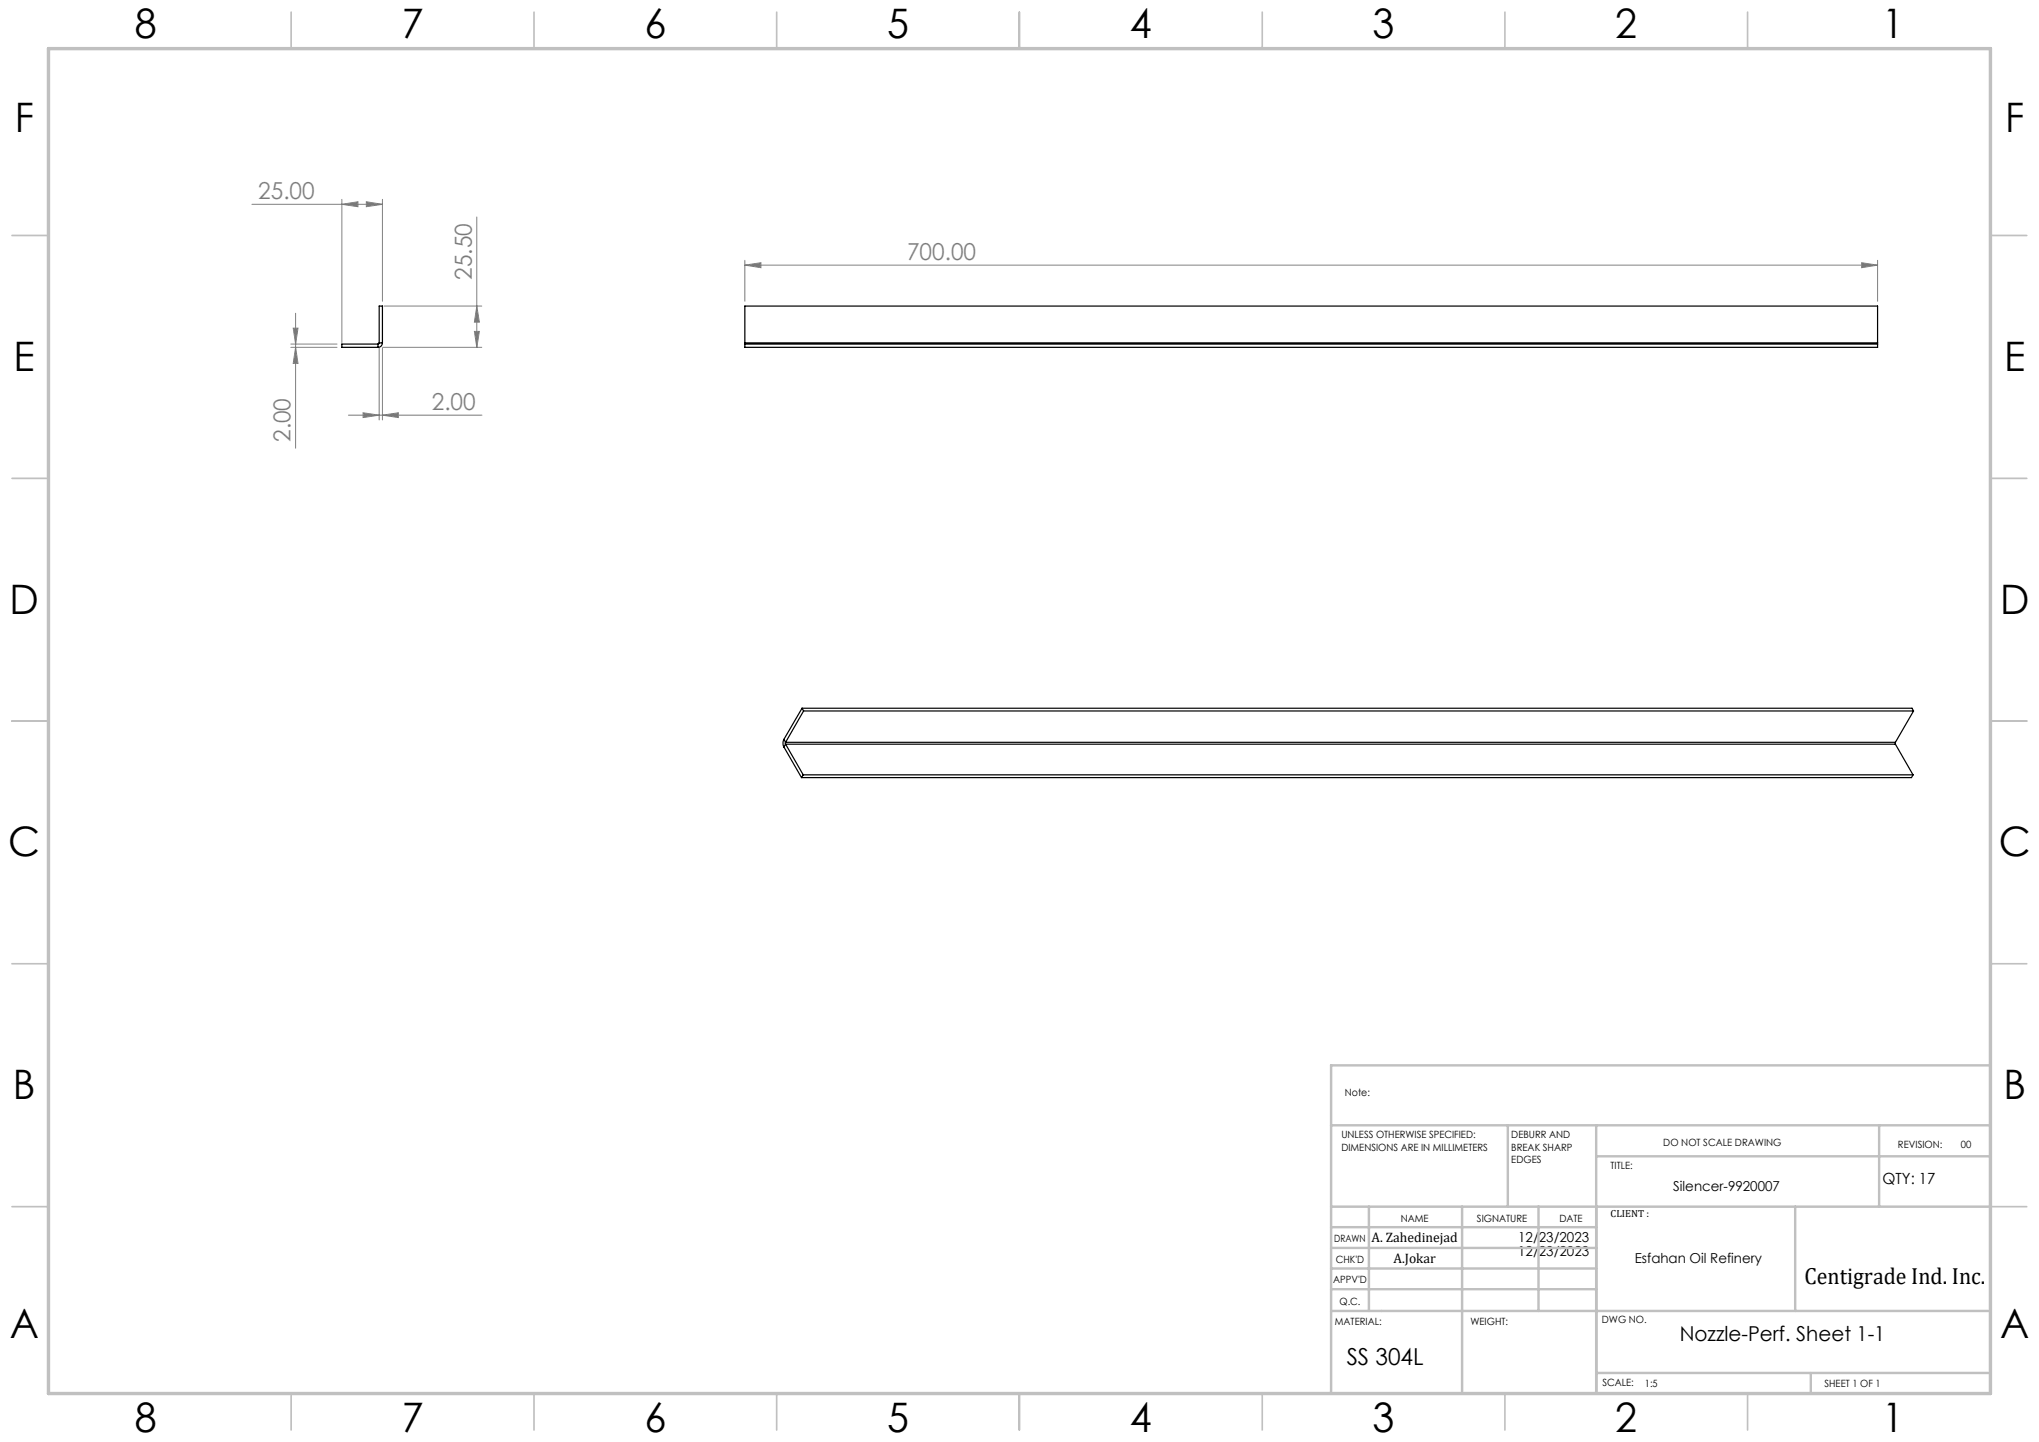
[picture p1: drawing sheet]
<svg xmlns="http://www.w3.org/2000/svg" width="420mm" height="297mm" viewBox="0 0 420 297" stroke-linecap="round" stroke-linejoin="round" font-family="sans-serif">
<g fill="none" stroke="#808080" stroke-width=".21">
<path d="M51.9 42.1h26.9M70.4 42.1l3.3-.5v1zM70.4 41.1v29.5M75.5 41.6l3.3 .5-3.3 .5zM78.8 41.1v21M98.2 44.7v26.8M153.4 54.6l3.3-.5v1zM153.4 53.6v8.5M153.4 54.6h233.4M383.5 54.1l3.3 .5-3.3 .5zM386.8 53.6v8.5M59.9 70.9h9.5"/>
<path d="M59.9 71.5h9.5M60.4 67.6h1l-.5 3.3zM60.9 64.5v27.8M60.9 71.5l.5 3.4h-1zM78.1 71.6v14.9M78.8 71.6v14.9M78.8 71.5h20.4M79.1 63h20.1M97.7 68.3h1l-.5 3.2zM98.2 63l.5 3.4h-1zM71.8 85.5h27.5M74.8 85l3.3 .5-3.3 .5z"/>
<path d="M78.8 85.5l3.3-.5v1z"/>
</g>
<g fill="none" stroke="#c0c0c0" stroke-width=".35">
<path d="M60 2.5v7.5M110 2.5v7.5M160 2.5v7.5M210 2.5v7.5M260 2.5v7.5M310 2.5v7.5M360 2.5v7.5M2.5 48.5h7.5M410 48.5h7.5M2.5 98.5h7.5M410 98.5h7.5M2.5 148.5h7.5"/>
<path d="M410 148.5h7.5M2.5 198.5h7.5M410 198.5h7.5M2.5 248.5h7.5M410 248.5h7.5M60 287v7.5M110 287v7.5M160 287v7.5M210 287v7.5M260 287v7.5M310 287v7.5M360 287v7.5"/>
</g>
<g fill="none" stroke="#c0c0c0" stroke-width=".5">
<path d="M410 219.4h-135.8v67.4M274.2 231.8h135.8M310.6 231.8v16.7M328.8 231.8v55.2M328.8 238.2h81.2M387.1 231.8v16.7M274.2 248.5h135.8M274.2 257h54.6M274.2 252.8h54.6M282 248.5v21.5M301.2 248.5v38.3M316.9 248.5v21.5"/>
<path d="M369.8 248.5v21.5M274.2 265.5h54.6M274.2 261.3h54.6M274.2 270h135.8M328.8 282.8h81.2M373 282.8v4.2"/>
</g>
<path d="M10 10h400v277h-400z" fill="none" stroke="#c0c0c0" stroke-width=".7"/>
<g fill="#808080">
<path d="M74.8 85l3.3 .5-3.3 .5zM78.8 85.5l3.3-.5v1z"/>
<path d="M75.5 41.6l3.3 .5-3.3 .5zM70.4 42.1l3.3-.5v1z"/>
<path d="M383.5 54.1l3.3 .5-3.3 .5zM153.4 54.6l3.3-.5v1z"/>
<path d="M60.4 67.6h1l-.5 3.3zM60.9 71.5l.5 3.4h-1zM98.2 63l.5 3.4h-1zM97.7 68.3h1l-.5 3.2z"/>
</g>
<g fill="none" stroke="#000" stroke-width=".25">
<path d="M77.9 70.9h-7.5v.6h7.5M77.9 70.9v.6M78.1 70.6l-.2 .3M78.1 70.6h.7M78.1 70.6v-7.6h.7v7.6M78.8 70.6a.9 .9 0 0 1-.9 .9M153.4 70.6v.3M153.4 70.9v.6h233.4v-.6M153.4 70.9h233.4M153.4 70.6v-7.6h233.4v7.6M153.4 70.6h233.4M386.8 70.6v.3"/>
<path d="M161.5 152.3a1.8 1.8 0 0 0 0 1.5M161.5 152.3l.3 .6M161.5 153.8l3.6 6.4M161.8 152.9v.4M161.8 152.9h228.6M161.8 153.3l3.7 6.3M161.8 153.3l-.3 .5M161.8 153.3h228.6M165.2 145.9l-3.7 6.4M165.2 145.9l.3 .5M165.2 145.9h228.6l.4 .5M165.5 159.6l-.4 .6"/>
<path d="M165.5 159.6h228.6M165.5 146.4l-3.7 6.5M165.5 146.4h228.7M390.4 152.9v.4M390.4 153.3l3.7 6.3M394.1 159.6l-.4 .6h-228.6M394.2 146.4l-3.8 6.5"/>
</g>
<g font-size="8.4">
<text x="27.7" y="7.9">8</text>
<text x="82.7" y="7.9">7</text>
<text x="132.7" y="7.9">6</text>
<text x="182.7" y="7.9">5</text>
<text x="232.7" y="7.9">4</text>
<text x="282.7" y="7.9">3</text>
<text x="332.7" y="7.9">2</text>
<text x="387.7" y="7.9">1</text>
<text x="3" y="27.1">F</text>
<text x="413" y="27.1">F</text>
<text x="2.8" y="76.4">E</text>
<text x="412.8" y="76.4">E</text>
<text x="2" y="126.4">D</text>
<text x="412" y="126.4">D</text>
<text x="1.7" y="176.4">C</text>
<text x="411.7" y="176.4">C</text>
<text x="2.7" y="226.4">B</text>
<text x="412.7" y="226.4">B</text>
<text x="2" y="275.6">A</text>
<text x="412" y="275.6">A</text>
<text x="27.7" y="294.9">8</text>
<text x="82.7" y="294.9">7</text>
<text x="132.7" y="294.9">6</text>
<text x="182.7" y="294.9">5</text>
<text x="232.7" y="294.9">4</text>
<text x="282.7" y="294.9">3</text>
<text x="332.7" y="294.9">2</text>
<text x="387.7" y="294.9">1</text>
</g>
<g font-size="4.8" fill="#808080">
<text x="53.2" y="41">25.00</text>
<text x="186.8" y="53.5">700.00</text>
<text x="97.2" y="57.6" transform="rotate(-90 97.2 57.6)">25.50</text>
<text x="88.9" y="84.4">2.00</text>
<text x="59.8" y="91" transform="rotate(-90 59.8 91)">2.00</text>
</g>
<g font-size="4.8">
<text x="371.7" y="264.5">Centigrade Ind. Inc.</text>
<text x="277.4" y="281.1">SS 304L</text>
</g>
<text font-size="4.2" x="346" y="276.1">Nozzle-Perf. Sheet 1-1</text>
<text font-size="3.2" x="387.7" y="243.9">QTY: 17</text>
<g font-size="2.8">
<text x="344.7" y="245.3">Silencer-9920007</text>
<text x="282.5" y="255.9">A. Zahedinejad</text>
<text x="312.7" y="255.9">12/23/2023</text>
<text x="287" y="260.1">A.Jokar</text>
<text x="312.7" y="258.7">12/23/2023</text>
<text x="336.7" y="260.1">Esfahan Oil Refinery</text>
</g>
<g font-size="2.1">
<text x="277" y="225.8">Note:</text>
<text x="276.3" y="234.5">UNLESS OTHERWISE SPECIFIED:</text>
<text x="276.3" y="237">DIMENSIONS ARE IN MILLIMETERS</text>
<text x="311.3" y="234.5">DEBURR AND</text>
<text x="311.3" y="237">BREAK SHARP</text>
<text x="311.3" y="239.5">EDGES</text>
<text x="342.6" y="235.9">DO NOT SCALE DRAWING</text>
<text x="391" y="236.5">REVISION:</text>
<text x="403.9" y="236.5">00</text>
<text x="331.8" y="240.8">TITLE:</text>
<text x="288.5" y="251.7">NAME</text>
<text x="304.2" y="251.7">SIGNATURE</text>
<text x="321.2" y="251.7">DATE</text>
<text x="331.8" y="250.7">CLIENT :</text>
<text x="274.8" y="255.8">DRAWN</text>
<text x="275.1" y="260.1">CHK'D</text>
<text x="274.6" y="264.2">APPV'D</text>
<text x="275.9" y="268.7">Q.C.</text>
<text x="275" y="273">MATERIAL:</text>
<text x="302.9" y="273">WEIGHT:</text>
<text x="330" y="272.5">DWG NO.</text>
<text x="330.1" y="285.6">SCALE:</text>
<text x="338.8" y="285.6">1:5</text>
<text x="375.8" y="285.6">SHEET 1 OF 1</text>
</g>
</svg>
